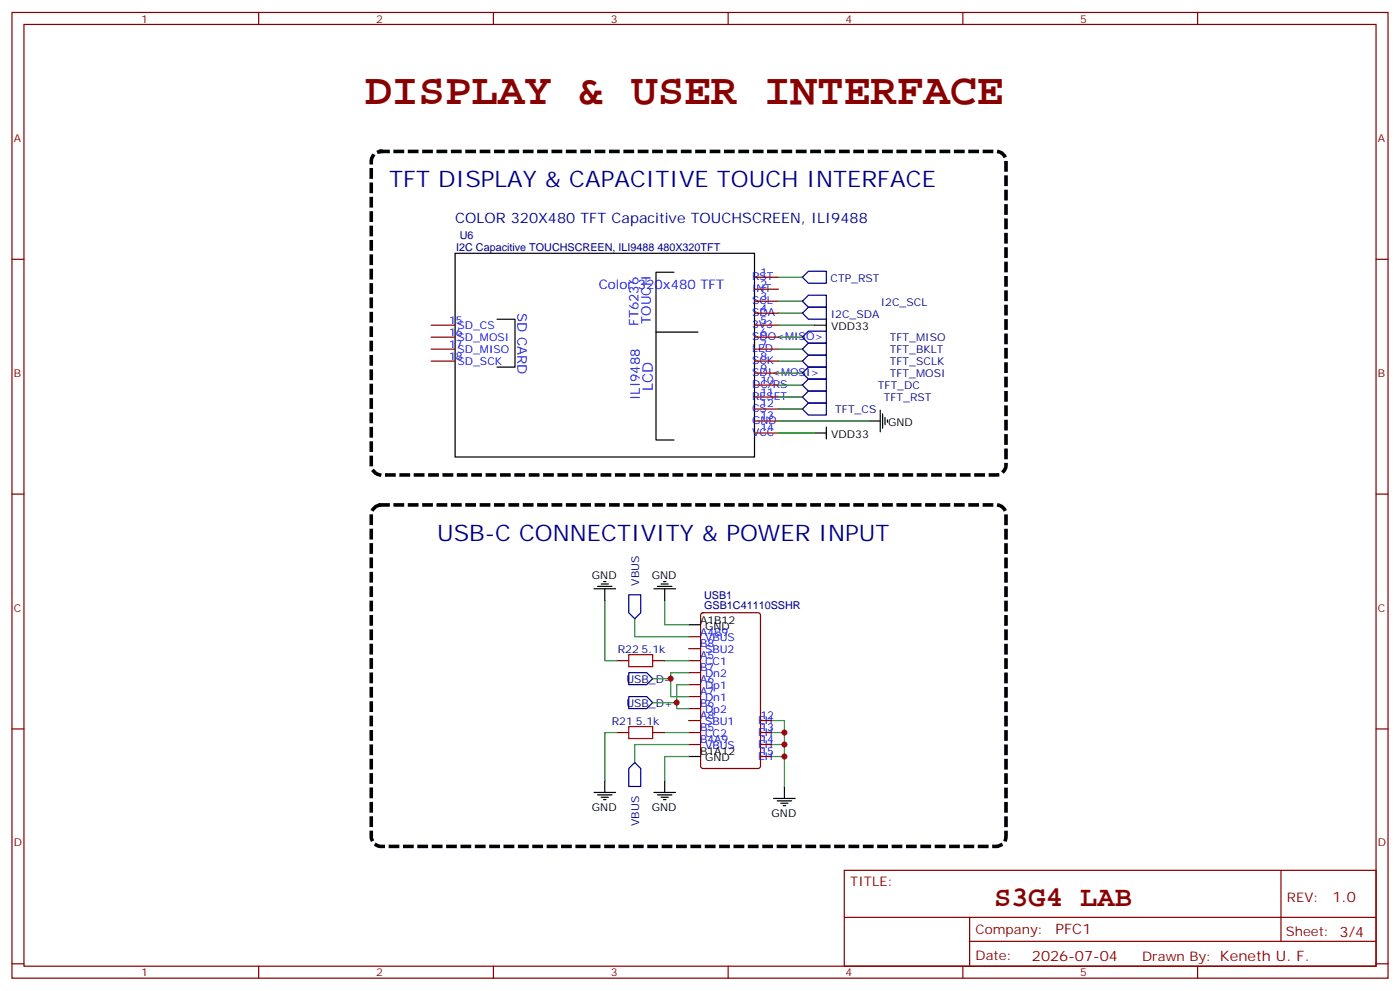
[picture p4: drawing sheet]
<svg xmlns="http://www.w3.org/2000/svg" width="412mm" height="292mm" viewBox="0 0 412 292" stroke-linecap="round" stroke-linejoin="round" font-family="sans-serif">
<g fill="#fff" stroke="#000" stroke-width="1.1" stroke-dasharray="2.1 2.1">
<path d="M110.1 149.7a2.99 2.99 0 0 1 2.1-1h181.3a2.82 2.82 0 0 1 2.8 2.8v94.9a3 3 0 0 1-2.8 2.8h-181.3a3 3 0 0 1-2.8-2.8v-94.9l.1-.7z"/>
<path d="M110.1 45.6a2.99 2.99 0 0 1 2.1-1h181.3a2.82 2.82 0 0 1 2.8 2.8v89.6a3 3 0 0 1-2.8 2.8h-181.3a3 3 0 0 1-2.8-2.8v-89.6l.1-.6z"/>
</g>
<g fill="none" stroke="#870000" stroke-width=".35">
<path d="M3.5 3.7h405.4v284.3h-405.4zM7.1 7.2h398.2v277.3h-398.2zM76.2 3.7v3.5M145.3 3.7v3.5M214.5 3.7v3.5M283.6 3.7v3.5M352.8 3.7v3.5M3.5 76.3h3.6M405.3 76.3h3.6M127 95.7h7.1M127 99.3h7.1M222.2 81.6h7.1"/>
<path d="M222.2 85.2h7.1M222.2 88.7h7.1M222.2 92.2h7.1M222.2 95.7h7.1M222.2 99.3h7.1M127 102.8h7.1M127 106.3h7.1M222.2 102.8h7.1M222.2 106.3h7.1M222.2 109.9h7.1M222.2 113.4h7.1M222.2 116.9h7.1"/>
<path d="M222.2 120.4h7.1M222.2 124h7.1M222.2 127.5h7.1M3.5 145.5h3.6M405.3 145.5h3.6M181.7 194.5h3.5M192.3 194.5h3.5M202.8 187.5h3.6M202.8 191h3.6M202.8 194.5h3.6M202.8 198h3.6M206.6 180.6l.5-.2h16.2l.7 .4v44.8l-.4 .6-16.5 .1-.7-.5v-44.7z"/>
<path d="M3.5 214.6h3.6M181.7 215.7h3.5M192.3 215.7h3.5M202.8 201.6h3.6M202.8 205.1h3.6M202.8 208.6h3.6M202.8 212.2h3.6M202.8 215.7h3.6M202.8 219.2h3.6M224 212.2h3.5M224 215.7h3.5M224 219.2h3.5"/>
<path d="M405.3 214.6h3.6M224 222.7h3.5M248.7 256.3h156.6v28.2h-156.6zM377.3 256.3v20.9M248.7 270.1h156.5M285.6 277.2h119.6M285.6 270.1v14.1M3.5 283.8h3.6M76.2 284.5v3.5M145.3 284.5v3.5M214.5 284.5v3.5M283.6 284.5v3.5"/>
<path d="M352.8 284.5v3.5M405.3 283.8h3.6"/>
</g>
<g fill="none" stroke="#000" stroke-width=".35">
<path d="M134.1 74.6h88.1v59.9h-88.1zM146.4 94h5.3v14.1h-5.3M193.2 97.8h12.4M198.5 80.2h-5.3v49.3h5.3M239.9 95.7h3.5M243.4 94v3.5M239.9 127.5h3.5M243.4 125.7v3.6M255.8 124h3.5M259.3 120.8v6.3M260 121.8v4.3M260.7 122.9v2.1"/>
<path d="M261.4 123.6v.7M175 173.4h6.3M176 172.6h4.3M177.1 171.9h2.1M177.8 171.2h.7M178.2 173.4v3.5M192.6 173.4h6.4M193.7 172.6h4.2M194.7 171.9h2.1M195.4 171.2h.7M195.8 173.4v3.5M202.8 183.9h3.6"/>
<path d="M175 233.3h6.3M176 234h4.3M177.1 234.7h2.1M177.8 235.4h.7M178.2 229.8v3.5M192.6 233.3h6.4M193.7 234h4.2M194.7 234.7h2.1M195.4 235.4h.7M195.8 229.8v3.5M202.8 222.7h3.6M227.9 235.1h6.3"/>
<path d="M229 235.8h4.2M230 236.5h2.1M230.7 237.2h.7M231.1 231.6v3.5"/>
</g>
<path d="M236.4 88.7l1.7-1.8h5.3v3.6h-5.3zM236.4 92.2l1.7-1.7h5.3v3.5h-5.3zM236.4 81.6l1.7-1.7h5.3v3.5h-5.3zM238.1 97.5h5.3v3.5h-5.3l-1.7-1.7zM238.1 118.7h5.3v3.5h-5.3l-1.7-1.8zM238.1 115.1h5.3v3.6h-5.3l-1.7-1.8zM238.1 111.6h5.3v3.5h-5.3l-1.7-1.7zM238.1 108.1h5.3v3.5h-5.3l-1.7-1.7zM238.1 104.6h5.3v3.5h-5.3l-1.7-1.8zM238.1 101h5.3v3.6h-5.3l-1.7-1.8zM185.2 198h5.3l1.8 1.8-1.8 1.8h-5.3zM185.2 205.1h5.3l1.8 1.8-1.8 1.7h-5.3z" fill="none" stroke="#000080" stroke-width=".35"/>
<g fill="none" stroke="#008700" stroke-width=".35">
<path d="M229.3 81.6h7.1M229.3 88.7h7.1M229.3 92.2h7.1M229.3 95.7h10.6M229.3 99.3h7.1M229.3 116.9h7.1M229.3 113.4h7.1M229.3 109.9h7.1M229.3 106.3h7.1M229.3 102.8h7.1M229.3 124h26.5M229.3 127.5h10.6"/>
<path d="M229.3 120.4h7.1M178.2 176.9v17.6h3.5M195.8 176.9v7h7M187 182.2v5.3h15.8M192.3 199.8h5.3M195.8 194.5h7M202.8 198h-5.2v7.1h5.2M181.7 215.7h-3.5v14.1M192.3 206.9h7M195.8 215.7h7M202.8 219.2h-15.8v5.3M202.8 201.6h-3.5v7h3.5"/>
<path d="M227.5 212.2h3.6v19.4M227.5 215.7h3.6M227.5 219.2h3.6M202.8 222.7h-7v7.1M227.5 222.7h3.6"/>
</g>
<path d="M185.2 175.1h3.5v5.3l-1.7 1.8-1.8-1.8zM187 224.5l1.7 1.8v5.3h-3.5v-5.3z" fill="none" stroke="#000087" stroke-width=".35"/>
<path d="M185.2 192.8h7.1v3.5h-7.1zM185.2 213.9h7.1v3.6h-7.1z" fill="none" stroke="#a10000" stroke-width=".35"/>
<g fill="#c00">
<circle cx="197.6" cy="199.8" r=".88"/>
<circle cx="199.3" cy="206.9" r=".88"/>
<circle cx="231.1" cy="215.7" r=".88"/>
<circle cx="231.1" cy="219.2" r=".88"/>
<circle cx="231.1" cy="222.7" r=".88"/>
</g>
<text font-size="13.1" fill="#800" x="107.6" y="30.5">DISPLAY &amp; USER INTERFACE</text>
<text font-size="8.5" fill="#800" x="292.8" y="266.8">S3G4 LAB</text>
<g font-size="6.7" fill="#000080">
<text x="114.7" y="55.2">TFT DISPLAY &amp; CAPACITIVE TOUCH INTERFACE</text>
<text x="128.8" y="159.2">USB-C CONNECTIVITY &amp; POWER INPUT</text>
</g>
<text font-size="4.2" fill="#000080" x="134.1" y="65.8">COLOR 320X480 TFT Capacitive TOUCHSCREEN, ILI9488</text>
<text font-size="4.2" fill="#00f" x="192.3" y="115.1" transform="rotate(-90 192.3 115.1)">LCD</text>
<g font-size="4.2" fill="#800">
<text x="392.5" y="265.5">1.0</text>
<text x="310.9" y="275.1">PFC1</text>
<text x="304" y="282.9">2026-07-04</text>
</g>
<g font-size="3.9" fill="#00f">
<text x="176.4" y="85.2">Color 320x480 TFT</text>
<text x="152.5" y="92.2" transform="rotate(90 152.5 92.2)">SD CARD</text>
<text x="188.1" y="96" transform="rotate(-90 188.1 96)">FT6236</text>
<text x="191.7" y="95.3" transform="rotate(-90 191.7 95.3)">TOUCH</text>
<text x="188.5" y="117.9" transform="rotate(-90 188.5 117.9)">ILI9488</text>
</g>
<g font-size="3.9" fill="#800">
<text x="250.5" y="260.8">TITLE:</text>
<text x="379.1" y="265.5">REV:</text>
<text x="287.4" y="275">Company:</text>
<text x="378.7" y="275.7">Sheet: 3/4</text>
<text x="287.4" y="282.7">Date:</text>
<text x="336.4" y="282.8">Drawn By: Keneth U. F.</text>
</g>
<g font-size="3.2" fill="#800">
<text x="41.6" y="6.7">1</text>
<text x="110.8" y="6.7">2</text>
<text x="179.9" y="6.7">3</text>
<text x="249.1" y="6.7">4</text>
<text x="318.2" y="6.7">5</text>
<text x="4.1" y="41.8">A</text>
<text x="405.9" y="41.8">A</text>
<text x="4.1" y="110.9">B</text>
<text x="405.9" y="110.9">B</text>
<text x="4.1" y="180.1">C</text>
<text x="405.9" y="180.1">C</text>
<text x="4.1" y="249.2">D</text>
<text x="405.9" y="249.2">D</text>
<text x="41.6" y="287.5">1</text>
<text x="110.8" y="287.5">2</text>
<text x="179.9" y="287.5">3</text>
<text x="249.1" y="287.5">4</text>
<text x="318.2" y="287.5">5</text>
</g>
<g font-size="3.2" fill="#000080">
<text x="135.4" y="70.5">U6</text>
<text x="134.4" y="74">I2C Capacitive TOUCHSCREEN, ILI9488 480X320TFT</text>
<text x="244.7" y="82.9">CTP_RST</text>
<text x="244.7" y="93.5">I2C_SDA</text>
<text x="259.4" y="90.1">I2C_SCL</text>
<text x="262.1" y="100.4">TFT_MISO</text>
<text x="262.1" y="107.5">TFT_SCLK</text>
<text x="262.1" y="103.9">TFT_BKLT</text>
<text x="262.1" y="111.1">TFT_MOSI</text>
<text x="258.6" y="114.6">TFT_DC</text>
<text x="260.3" y="118.1">TFT_RST</text>
<text x="246" y="121.7">TFT_CS</text>
<text x="207.4" y="179.3">GSB1C41110SSHR</text>
<text x="207.4" y="176.2">USB1</text>
<text x="182" y="192.3">R22</text>
<text x="189" y="192.3">5.1k</text>
<text x="184.5" y="201">USB_D-</text>
<text x="184.5" y="208.1">USB_D+</text>
<text x="180.2" y="213.5">R21</text>
<text x="187.3" y="213.5">5.1k</text>
</g>
<g font-size="3.2" fill="#00f">
<text x="221.5" y="82.6">RST</text>
<text x="224" y="81.2">1</text>
<text x="221.5" y="86.1">INT</text>
<text x="221.5" y="89.6">SCL</text>
<text x="224" y="84.7">2</text>
<text x="224" y="88.2">3</text>
<text x="132.3" y="95.4">15</text>
<text x="221.5" y="93.2">SDA</text>
<text x="224" y="91.8">4</text>
<text x="224" y="95.3">5</text>
<text x="132.3" y="98.9">16</text>
<text x="134.8" y="96.8">SD_CS</text>
<text x="134.8" y="100.3">SD_MOSI</text>
<text x="221.5" y="96.7">3V3</text>
<text x="221.5" y="100.2">SDO&lt;MISO&gt;</text>
<text x="224" y="98.8">6</text>
<text x="132.3" y="102.4">17</text>
<text x="132.3" y="106">18</text>
<text x="134.8" y="103.9">SD_MISO</text>
<text x="134.8" y="107.4">SD_SCK</text>
<text x="221.5" y="103.8">LED</text>
<text x="221.5" y="107.3">SCK</text>
<text x="224" y="102.3">7</text>
<text x="224" y="105.9">8</text>
<text x="221.5" y="110.8">SDI&lt;MOSI&gt;</text>
<text x="224" y="109.4">9</text>
<text x="224" y="112.9">10</text>
<text x="221.5" y="114.3">DC/RS</text>
<text x="221.5" y="117.9">RESET</text>
<text x="224" y="116.5">11</text>
<text x="224" y="120">12</text>
<text x="221.5" y="121.4">CS</text>
<text x="221.5" y="124.9">GND</text>
<text x="224" y="123.5">13</text>
<text x="221.5" y="128.4">VCC</text>
<text x="224" y="127">14</text>
<text x="206.2" y="187.1">A4B9</text>
<text x="206.2" y="190.6">B8</text>
<text x="207.7" y="188.9">VBUS</text>
<text x="206.2" y="194.2">A5</text>
<text x="206.2" y="197.7">B7</text>
<text x="207.7" y="192.4">SBU2</text>
<text x="207.7" y="195.9">CC1</text>
<text x="206.2" y="201.2">A6</text>
<text x="207.7" y="199.5">Dn2</text>
<text x="207.7" y="203">Dp1</text>
<text x="206.2" y="204.8">A7</text>
<text x="206.2" y="208.3">B6</text>
<text x="207.7" y="206.5">Dn1</text>
<text x="206.2" y="211.8">A8</text>
<text x="206.2" y="215.3">B5</text>
<text x="207.7" y="210">Dp2</text>
<text x="207.7" y="213.6">SBU1</text>
<text x="223.3" y="213.2">EH</text>
<text x="224" y="211.8">12</text>
<text x="224" y="215.3">13</text>
<text x="206.2" y="218.9">B4A9</text>
<text x="207.7" y="217.1">CC2</text>
<text x="207.7" y="220.6">VBUS</text>
<text x="223.3" y="216.7">EH</text>
<text x="223.3" y="220.3">EH</text>
<text x="224" y="218.9">14</text>
<text x="223.3" y="223.8">EH</text>
<text x="224" y="222.4">15</text>
</g>
<g font-size="3.2">
<text x="244.9" y="97.2">VDD33</text>
<text x="261.6" y="125.4">GND</text>
<text x="244.9" y="128.9">VDD33</text>
<text x="174.4" y="170.5">GND</text>
<text x="192" y="170.5">GND</text>
<text x="206.2" y="183.6">A1B12</text>
<text x="207.7" y="185.3">GND</text>
<text x="206.2" y="222.4">B1A12</text>
<text x="207.7" y="224.2">GND</text>
<text x="174.4" y="238.8">GND</text>
<text x="192" y="238.8">GND</text>
<text x="227.3" y="240.6">GND</text>
</g>
<g font-size="3.2" fill="#008">
<text x="188.3" y="172.5" transform="rotate(-90 188.3 172.5)">VBUS</text>
<text x="188.3" y="243.2" transform="rotate(-90 188.3 243.2)">VBUS</text>
</g>
</svg>
